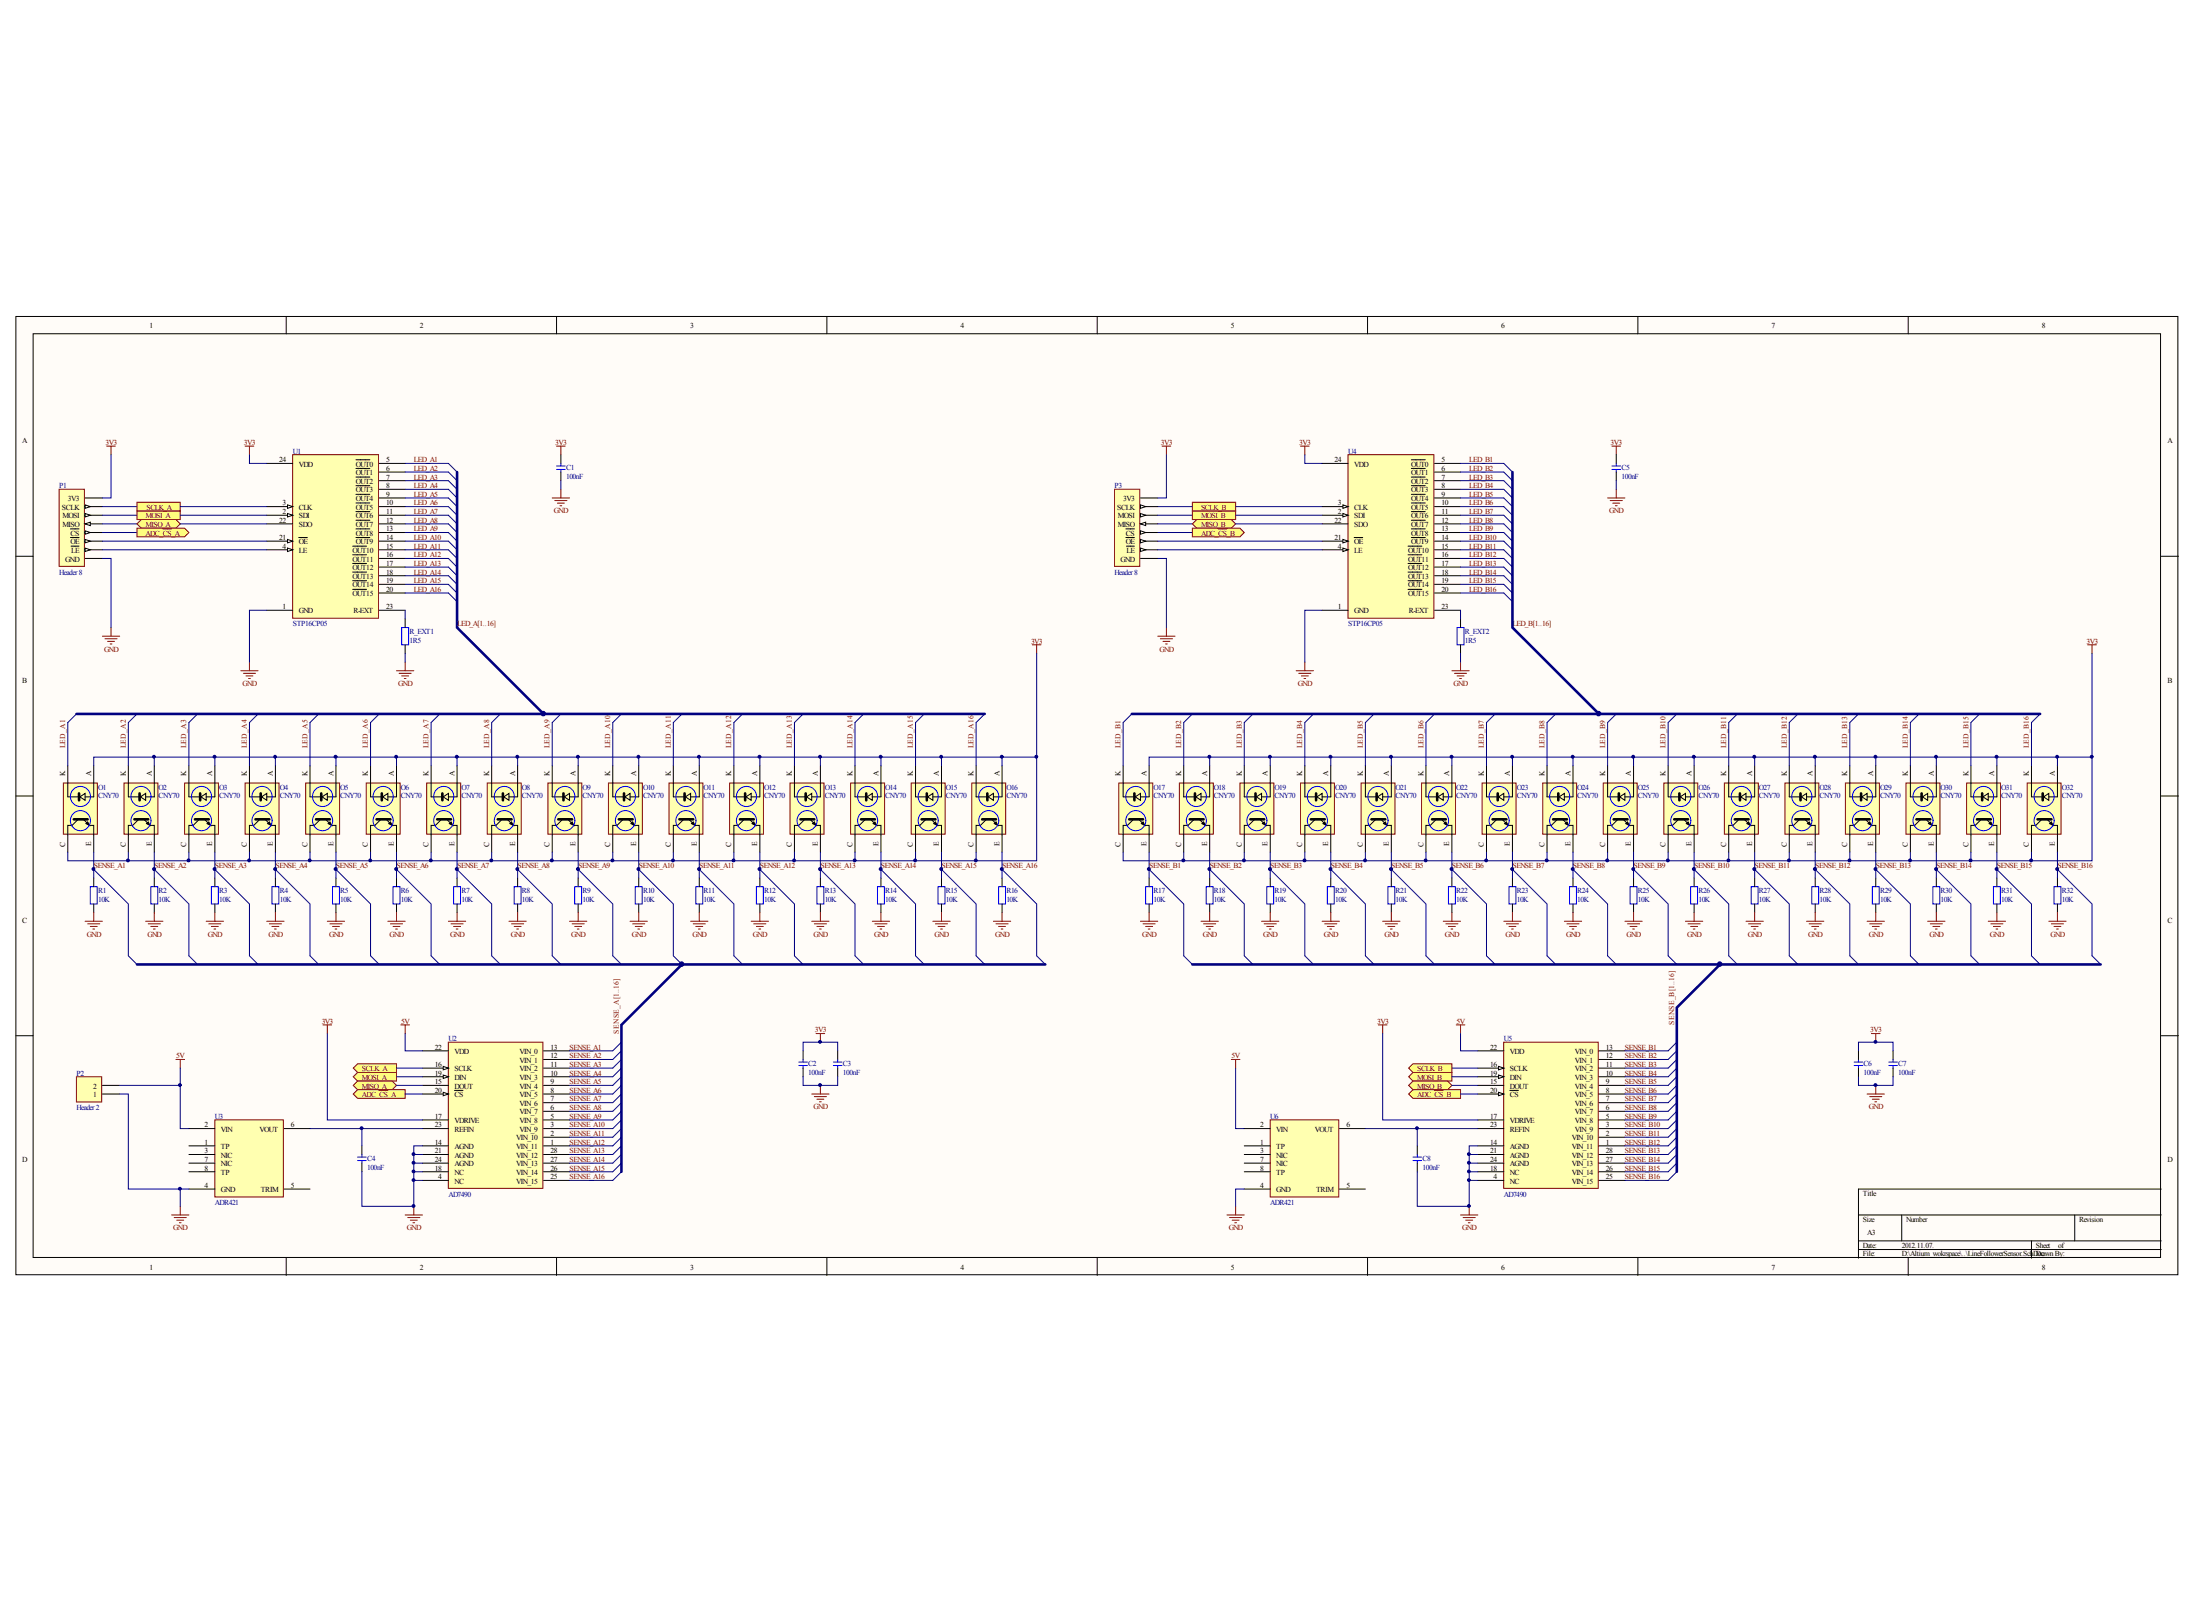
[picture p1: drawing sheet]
# Altium project LineFollowerSensor.PrjPcb
1 sheet, 82 parts. Net scope: flat (ports and power ports of the same name join across sheets).
Board file: LineFollowerSensor_PCB.PcbDoc

## Sheet LineFollowerSensor.SchDoc: das
size 635 x 281 mm

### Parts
C1  100nF  [FP_0805_CAP_085]
C2  100nF  [FP_0805_CAP_085]
C3  100nF  [FP_0805_CAP_085]
C4  100nF  [FP_0805_CAP_085]
C5  100nF  [FP_0805_CAP_085]
C6  100nF  [FP_0805_CAP_085]
C7  100nF  [FP_0805_CAP_085]
C8  100nF  [FP_0805_CAP_085]
O1  CNY70  [FP_CNY70]
O2  CNY70  [FP_CNY70]
O3  CNY70  [FP_CNY70]
O4  CNY70  [FP_CNY70]
O5  CNY70  [FP_CNY70]
O6  CNY70  [FP_CNY70]
O7  CNY70  [FP_CNY70]
O8  CNY70  [FP_CNY70]
O9  CNY70  [FP_CNY70]
O10  CNY70  [FP_CNY70]
O11  CNY70  [FP_CNY70]
O12  CNY70  [FP_CNY70]
O13  CNY70  [FP_CNY70]
O14  CNY70  [FP_CNY70]
O15  CNY70  [FP_CNY70]
O16  CNY70  [FP_CNY70]
O17  CNY70  [FP_CNY70]
O18  CNY70  [FP_CNY70]
O19  CNY70  [FP_CNY70]
O20  CNY70  [FP_CNY70]
O21  CNY70  [FP_CNY70]
O22  CNY70  [FP_CNY70]
O23  CNY70  [FP_CNY70]
O24  CNY70  [FP_CNY70]
O25  CNY70  [FP_CNY70]
O26  CNY70  [FP_CNY70]
O27  CNY70  [FP_CNY70]
O28  CNY70  [FP_CNY70]
O29  CNY70  [FP_CNY70]
O30  CNY70  [FP_CNY70]
O31  CNY70  [FP_CNY70]
O32  CNY70  [FP_CNY70]
P1  Header 8  [HDR1X8]
P2  Header 5  [HDR1X5]
R1  10K  [FP_0805_RES]
R2  10K  [FP_0805_RES]
R3  10K  [FP_0805_RES]
R4  10K  [FP_0805_RES]
R5  10K  [FP_0805_RES]
R6  10K  [FP_0805_RES]
R7  10K  [FP_0805_RES]
R8  10K  [FP_0805_RES]
R9  10K  [FP_0805_RES]
R10  10K  [FP_0805_RES]
R11  10K  [FP_0805_RES]
R12  10K  [FP_0805_RES]
R13  10K  [FP_0805_RES]
R14  10K  [FP_0805_RES]
R15  10K  [FP_0805_RES]
R16  10K  [FP_0805_RES]
R17  10K  [FP_0805_RES]
R18  10K  [FP_0805_RES]
R19  10K  [FP_0805_RES]
R20  10K  [FP_0805_RES]
R21  10K  [FP_0805_RES]
R22  10K  [FP_0805_RES]
R23  10K  [FP_0805_RES]
R24  10K  [FP_0805_RES]
R25  10K  [FP_0805_RES]
R26  10K  [FP_0805_RES]
R27  10K  [FP_0805_RES]
R28  10K  [FP_0805_RES]
R29  10K  [FP_0805_RES]
R30  10K  [FP_0805_RES]
R31  10K  [FP_0805_RES]
R32  10K  [FP_0805_RES]
R_EXT1  1R5  [FP_0805_RES]
R_EXT2  1R5  [FP_0805_RES]
U1  STP16CP05  [TSSOP24]
U2  AD7490  [TSSOP28]
U3  ADR421  [SOIC8]
U4  STP16CP05  [TSSOP24]
U5  AD7490  [TSSOP28]
U6  ADR421  [SOIC8]

### Ports
ADC_~{CS}_A (out), ADC_~{CS}_B (out), MISO (bidir), MOSI (out), SCLK (out)

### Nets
3V3: C1.2 C5.2 O1.A(Anode) O1.C(Coll) O2.A(Anode) O2.C(Coll) O3.A(Anode) O3.C(Coll) O4.A(Anode) O4.C(Coll) O5.A(Anode) O5.C(Coll) O6.A(Anode) O6.C(Coll) O7.A(Anode) O7.C(Coll) O8.A(Anode) O8.C(Coll) O9.A(Anode) O9.C(Coll) O10.A(Anode) O10.C(Coll) O11.A(Anode) O11.C(Coll) O12.A(Anode) O12.C(Coll) O13.A(Anode) O13.C(Coll) O14.A(Anode) O14.C(Coll) O15.A(Anode) O15.C(Coll) O16.A(Anode) O16.C(Coll) O17.A(Anode) O17.C(Coll) O18.A(Anode) O18.C(Coll) O19.A(Anode) O19.C(Coll) O20.A(Anode) O20.C(Coll) O21.A(Anode) O21.C(Coll) O22.A(Anode) O22.C(Coll) O23.A(Anode) O23.C(Coll) O24.A(Anode) O24.C(Coll) O25.A(Anode) O25.C(Coll) O26.A(Anode) O26.C(Coll) O27.A(Anode) O27.C(Coll) O28.A(Anode) O28.C(Coll) O29.A(Anode) O29.C(Coll) O30.A(Anode) O30.C(Coll) O31.A(Anode) O31.C(Coll) O32.A(Anode) O32.C(Coll) P1.1(3V3) U1.24(VDD) U2.17(VDRIVE) U4.24(VDD) U5.17(VDRIVE)
5V: C2.2 C3.2 C6.2 C7.2 P2.1(5V) U2.22(VDD) U3.2(VIN) U5.22(VDD) U6.2(VIN)
GND: C1.1 C2.1 C3.1 C4.1 C5.1 C6.1 C7.1 C8.1 P1.8(GND) P2.5(GND) R1.2 R2.1 R3.1 R4.1 R5.1 R6.1 R7.1 R8.1 R9.1 R10.1 R11.1 R12.1 R13.1 R14.1 R15.1 R16.1 R17.2 R18.1 R19.1 R20.1 R21.1 R22.1 R23.1 R24.1 R25.1 R26.1 R27.1 R28.1 R29.1 R30.1 R31.1 R32.1 R_EXT1.1 R_EXT2.1 U1.1(GND) U2.4(NC) U2.14(AGND) U2.18(NC) U2.21(AGND) U2.24(AGND) U3.4(GND) U4.1(GND) U5.4(NC) U5.14(AGND) U5.18(NC) U5.21(AGND) U5.24(AGND) U6.4(GND)
LED_A1: O1.K(Cath) U1.5(~{OUT}0)
LED_A2: O2.K(Cath) U1.6(~{OUT}1)
LED_A3: O3.K(Cath) U1.7(~{OUT}2)
LED_A4: O4.K(Cath) U1.8(~{OUT}3)
LED_A5: O5.K(Cath) U1.9(~{OUT}4)
LED_A6: O6.K(Cath) U1.10(~{OUT}5)
LED_A7: O7.K(Cath) U1.11(~{OUT}6)
LED_A8: O8.K(Cath) U1.12(~{OUT}7)
LED_A9: O9.K(Cath) U1.13(~{OUT}8)
LED_A10: O10.K(Cath) U1.14(~{OUT}9)
LED_A11: O11.K(Cath) U1.15(~{OUT}10)
LED_A12: O12.K(Cath) U1.16(~{OUT}11)
LED_A13: O13.K(Cath) U1.17(~{OUT}12)
LED_A14: O14.K(Cath) U1.18(~{OUT}13)
LED_A15: O15.K(Cath) U1.19(~{OUT}14)
LED_A16: O16.K(Cath) U1.20(~{OUT}15)
LED_B1: O17.K(Cath) U4.5(~{OUT}0)
LED_B2: O18.K(Cath) U4.6(~{OUT}1)
LED_B3: O19.K(Cath) U4.7(~{OUT}2)
LED_B4: O20.K(Cath) U4.8(~{OUT}3)
LED_B5: O21.K(Cath) U4.9(~{OUT}4)
LED_B6: O22.K(Cath) U4.10(~{OUT}5)
LED_B7: O23.K(Cath) U4.11(~{OUT}6)
LED_B8: O24.K(Cath) U4.12(~{OUT}7)
LED_B9: O25.K(Cath) U4.13(~{OUT}8)
LED_B10: O26.K(Cath) U4.14(~{OUT}9)
LED_B11: O27.K(Cath) U4.15(~{OUT}10)
LED_B12: O28.K(Cath) U4.16(~{OUT}11)
LED_B13: O29.K(Cath) U4.17(~{OUT}12)
LED_B14: O30.K(Cath) U4.18(~{OUT}13)
LED_B15: O31.K(Cath) U4.19(~{OUT}14)
LED_B16: O32.K(Cath) U4.20(~{OUT}15)
SENSE_A1: O1.E(Em) R1.1 U2.13(VIN_0)
SENSE_A2: O2.E(Em) R2.2 U2.12(VIN_1)
SENSE_A3: O3.E(Em) R3.2 U2.11(VIN_2)
SENSE_A4: O4.E(Em) R4.2 U2.10(VIN_3)
SENSE_A5: O5.E(Em) R5.2 U2.9(VIN_4)
SENSE_A6: O6.E(Em) R6.2 U2.8(VIN_5)
SENSE_A7: O7.E(Em) R7.2 U2.7(VIN_6)
SENSE_A8: O8.E(Em) R8.2 U2.6(VIN_7)
SENSE_A9: O9.E(Em) R9.2 U2.5(VIN_8)
SENSE_A10: O10.E(Em) R10.2 U2.3(VIN_9)
SENSE_A11: O11.E(Em) R11.2 U2.2(VIN_10)
SENSE_A12: O12.E(Em) R12.2 U2.1(VIN_11)
SENSE_A13: O13.E(Em) R13.2 U2.28(VIN_12)
SENSE_A14: O14.E(Em) R14.2 U2.27(VIN_13)
SENSE_A15: O15.E(Em) R15.2 U2.26(VIN_14)
SENSE_A16: O16.E(Em) R16.2 U2.25(VIN_15)
SENSE_B1: O17.E(Em) R17.1 U5.13(VIN_0)
SENSE_B2: O18.E(Em) R18.2 U5.12(VIN_1)
SENSE_B3: O19.E(Em) R19.2 U5.11(VIN_2)
SENSE_B4: O20.E(Em) R20.2 U5.10(VIN_3)
SENSE_B5: O21.E(Em) R21.2 U5.9(VIN_4)
SENSE_B6: O22.E(Em) R22.2 U5.8(VIN_5)
SENSE_B7: O23.E(Em) R23.2 U5.7(VIN_6)
SENSE_B8: O24.E(Em) R24.2 U5.6(VIN_7)
SENSE_B9: O25.E(Em) R25.2 U5.5(VIN_8)
SENSE_B10: O26.E(Em) R26.2 U5.3(VIN_9)
SENSE_B11: O27.E(Em) R27.2 U5.2(VIN_10)
SENSE_B12: O28.E(Em) R28.2 U5.1(VIN_11)
SENSE_B13: O29.E(Em) R29.2 U5.28(VIN_12)
SENSE_B14: O30.E(Em) R30.2 U5.27(VIN_13)
SENSE_B15: O31.E(Em) R31.2 U5.26(VIN_14)
SENSE_B16: O32.E(Em) R32.2 U5.25(VIN_15)
NetC4_2: C4.2 U2.23(REFIN) U3.6(VOUT)
NetC8_2: C8.2 U5.23(REFIN) U6.6(VOUT)
NetP1_2: P1.2(SCLK) U1.3(CLK) U2.16(SCLK) U4.3(CLK) U5.16(SCLK) ; port SCLK
NetP1_3: P1.3(MOSI) U1.2(SDI) U2.19(DIN) U4.2(SDI) U5.19(DIN) ; port MOSI
NetP1_4: P1.4(MISO) U1.22(SDO) U2.15(DOUT) U4.22(SDO) U5.15(DOUT) ; port MISO
NetP1_5: P1.5(~{CS}) U2.20(~{CS}) ; port ADC_~{CS}_A
NetP1_6: P1.6(~{OE}) U1.21(~{OE})
NetP1_7: P1.7(~{LE}) U1.4(LE)
NetP2_2: P2.2(~{CS}) U5.20(~{CS}) ; port ADC_~{CS}_B
NetP2_3: P2.3(~{OE}) U4.21(~{OE})
NetP2_4: P2.4(~{LE}) U4.4(LE)
NetR_EXT1_2: R_EXT1.2 U1.23(R-EXT)
NetR_EXT2_2: R_EXT2.2 U4.23(R-EXT)

Not connected (* = marked no-connect by the designer): U3 1(TP) 3(NIC) 5(TRIM) 7(NIC) 8(TP); U6 1(TP) 3(NIC) 5(TRIM) 7(NIC) 8(TP)

### Buses and harness runs
bus LED_A[1..16]
bus LED_B[1..16]
bus SENSE_A[1..16]
bus SENSE_B[1..16]
